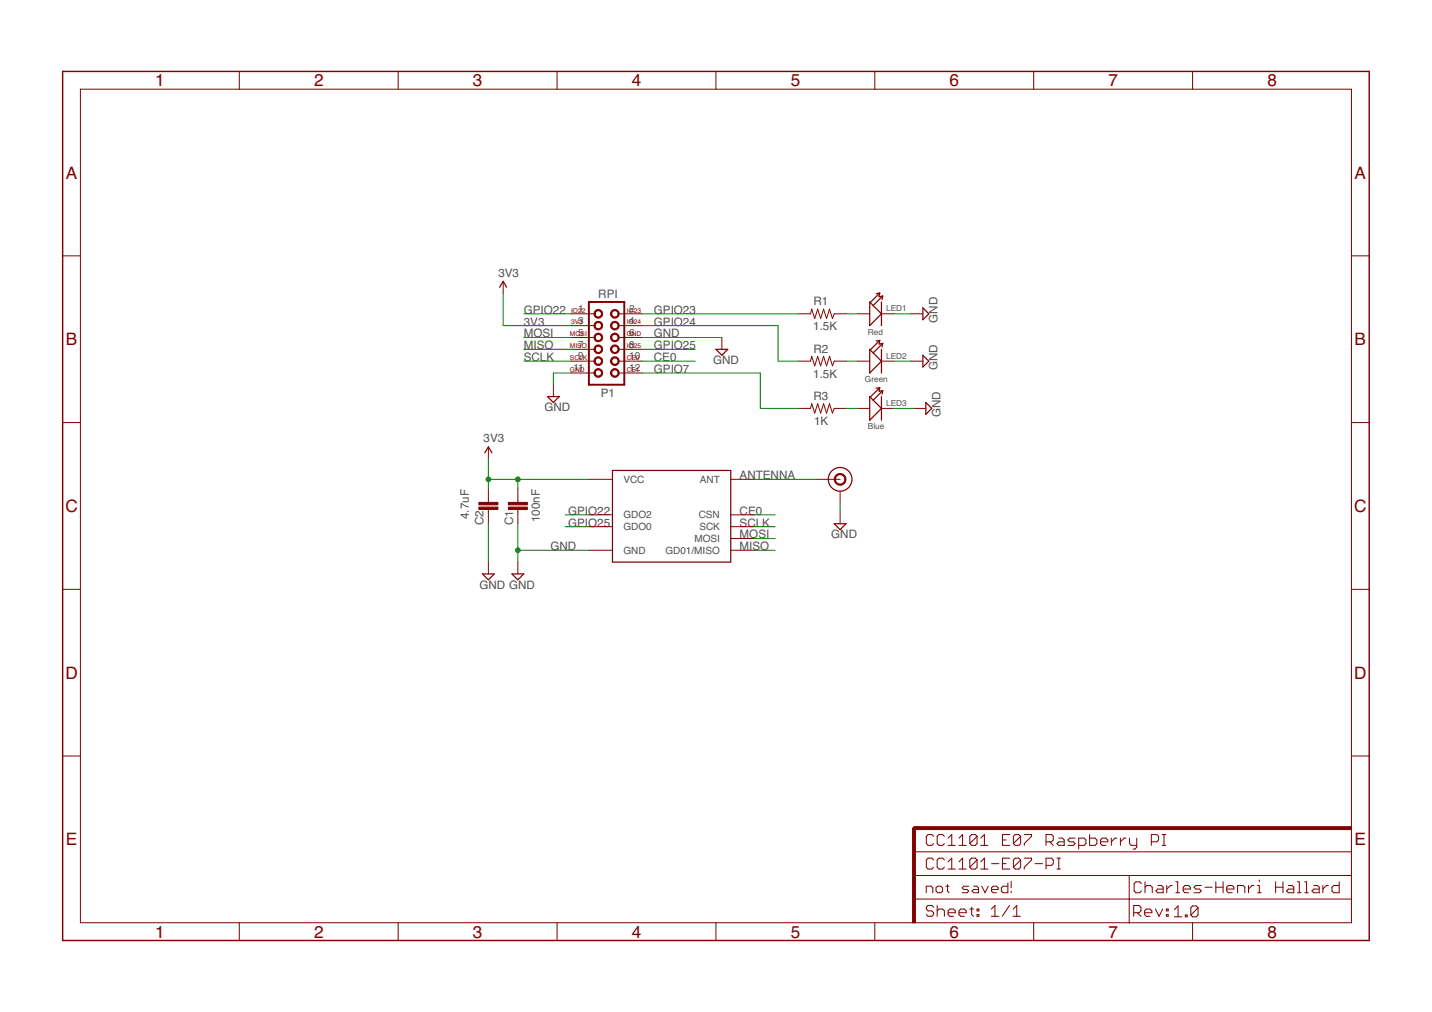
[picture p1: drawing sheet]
<?xml version="1.0" encoding="utf-8"?>
<!DOCTYPE eagle SYSTEM "eagle.dtd">
<!--
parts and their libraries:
SparkFun-Aesthetics: Licensing: Creative Commons ShareAlike 4.0 International - https://creativecommons.org/licenses/by-sa/4.0
-->
<eagle version="7.7.0">
<drawing>
<settings>
<setting alwaysvectorfont="no"/>
<setting verticaltext="up"/>
</settings>
<grid distance="0.1" unitdist="inch" unit="inch" style="lines" multiple="1" display="no" altdistance="0.01" altunitdist="inch" altunit="inch"/>
<schematic xreflabel="%F%N/%S.%C%R" xrefpart="/%S.%C%R">
<libraries>
<library name="_c2h">
<symbols>
<symbol name="RASPBERRY_PI_2X6_BOTTOM">
<wire x1="3.81" y1="-7.62" x2="-3.81" y2="-7.62" width="0.4064" layer="94"/>
<wire x1="-3.81" y1="10.16" x2="-3.81" y2="-7.62" width="0.4064" layer="94"/>
<wire x1="-3.81" y1="10.16" x2="3.81" y2="10.16" width="0.4064" layer="94"/>
<text x="-1.27" y="-10.16" size="1.778" layer="96">P1</text>
<text x="-1.778" y="10.922" size="1.778" layer="95">RPI</text>
<pin name="17" x="-7.62" y="5.08" visible="pad" length="middle" direction="pwr" swaplevel="1"/>
<pin name="19" x="-7.62" y="2.54" visible="pad" length="middle" swaplevel="1"/>
<pin name="26" x="7.62" y="-5.08" visible="pad" length="middle" swaplevel="1" rot="R180"/>
<pin name="24" x="7.62" y="-2.54" visible="pad" length="middle" swaplevel="1" rot="R180"/>
<text x="4.318" y="-4.826" size="1.016" layer="94">CE1</text>
<text x="4.318" y="0.254" size="1.016" layer="94">IO25</text>
<text x="-7.62" y="5.334" size="1.016" layer="94">3V3</text>
<wire x1="3.81" y1="-7.62" x2="3.81" y2="10.16" width="0.4064" layer="94"/>
<pin name="22" x="7.62" y="0" visible="pad" length="middle" swaplevel="1" rot="R180"/>
<pin name="20" x="7.62" y="2.54" visible="pad" length="middle" direction="pas" swaplevel="1" rot="R180"/>
<pin name="18" x="7.62" y="5.08" visible="pad" length="middle" swaplevel="1" rot="R180"/>
<text x="-7.874" y="-2.286" size="1.016" layer="94">SCLK</text>
<text x="4.318" y="5.334" size="1.016" layer="94">IO24</text>
<text x="-7.874" y="0.254" size="1.016" layer="94">MISO</text>
<circle x="1.778" y="5.08" radius="0.803215625" width="0.254" layer="94"/>
<circle x="1.778" y="2.54" radius="0.803215625" width="0.254" layer="94"/>
<circle x="1.778" y="0" radius="0.803215625" width="0.254" layer="94"/>
<circle x="1.778" y="-2.54" radius="0.803215625" width="0.254" layer="94"/>
<circle x="1.778" y="-5.08" radius="0.803215625" width="0.254" layer="94"/>
<circle x="-1.778" y="2.54" radius="0.803215625" width="0.254" layer="94"/>
<circle x="-1.778" y="5.08" radius="0.803215625" width="0.254" layer="94"/>
<pin name="21" x="-7.62" y="0" visible="pad" length="middle" swaplevel="1"/>
<pin name="23" x="-7.62" y="-2.54" visible="pad" length="middle" swaplevel="1"/>
<pin name="25" x="-7.62" y="-5.08" visible="pad" length="middle" direction="pas" swaplevel="1"/>
<circle x="-1.778" y="-5.08" radius="0.803215625" width="0.254" layer="94"/>
<circle x="-1.778" y="-2.54" radius="0.803215625" width="0.254" layer="94"/>
<circle x="-1.778" y="0" radius="0.803215625" width="0.254" layer="94"/>
<text x="-7.874" y="2.794" size="1.016" layer="94">MOSI</text>
<text x="4.318" y="-2.286" size="1.016" layer="94">CE0</text>
<text x="4.318" y="2.794" size="1.016" layer="94">GND</text>
<text x="-7.874" y="-4.826" size="1.016" layer="94">GND</text>
<pin name="15" x="-7.62" y="7.62" visible="pad" length="middle" swaplevel="1"/>
<circle x="-1.778" y="7.62" radius="0.803215625" width="0.254" layer="94"/>
<circle x="1.778" y="7.62" radius="0.803215625" width="0.254" layer="94"/>
<pin name="16" x="7.62" y="7.62" visible="pad" length="middle" swaplevel="1" rot="R180"/>
<text x="-7.62" y="7.874" size="1.016" layer="94">IO22</text>
<text x="4.318" y="7.874" size="1.016" layer="94">IO23</text>
</symbol>
<symbol name="3V3">
<wire x1="0.762" y1="1.27" x2="0" y2="2.54" width="0.254" layer="94"/>
<wire x1="0" y1="2.54" x2="-0.762" y2="1.27" width="0.254" layer="94"/>
<text x="-1.016" y="3.556" size="1.778" layer="96">&gt;VALUE</text>
<pin name="3V3" x="0" y="0" visible="off" length="short" direction="sup" rot="R90"/>
</symbol>
<symbol name="CAP">
<rectangle x1="-2.032" y1="0.508" x2="2.032" y2="1.016" layer="94"/>
<rectangle x1="-2.032" y1="1.524" x2="2.032" y2="2.032" layer="94"/>
<wire x1="0" y1="2.54" x2="0" y2="2.032" width="0.1524" layer="94"/>
<wire x1="0" y1="0" x2="0" y2="0.508" width="0.1524" layer="94"/>
<pin name="1" x="0" y="5.08" visible="off" length="short" direction="pas" swaplevel="1" rot="R270"/>
<pin name="2" x="0" y="-2.54" visible="off" length="short" direction="pas" swaplevel="1" rot="R90"/>
<text x="1.524" y="2.921" size="1.778" layer="95">&gt;NAME</text>
<text x="1.524" y="-2.159" size="1.778" layer="96">&gt;VALUE</text>
</symbol>
<symbol name="RESISTOR">
<wire x1="-2.54" y1="0" x2="-2.159" y2="1.016" width="0.1524" layer="94"/>
<wire x1="-2.159" y1="1.016" x2="-1.524" y2="-1.016" width="0.1524" layer="94"/>
<wire x1="-1.524" y1="-1.016" x2="-0.889" y2="1.016" width="0.1524" layer="94"/>
<wire x1="-0.889" y1="1.016" x2="-0.254" y2="-1.016" width="0.1524" layer="94"/>
<wire x1="-0.254" y1="-1.016" x2="0.381" y2="1.016" width="0.1524" layer="94"/>
<wire x1="0.381" y1="1.016" x2="1.016" y2="-1.016" width="0.1524" layer="94"/>
<wire x1="1.016" y1="-1.016" x2="1.651" y2="1.016" width="0.1524" layer="94"/>
<wire x1="1.651" y1="1.016" x2="2.286" y2="-1.016" width="0.1524" layer="94"/>
<wire x1="2.286" y1="-1.016" x2="2.54" y2="0" width="0.1524" layer="94"/>
<pin name="1" x="-5.08" y="0" visible="off" length="short" direction="pas" swaplevel="1"/>
<pin name="2" x="5.08" y="0" visible="off" length="short" direction="pas" swaplevel="1" rot="R180"/>
<text x="-3.81" y="1.4986" size="1.778" layer="95">&gt;NAME</text>
<text x="-3.81" y="-3.302" size="1.778" layer="96">&gt;VALUE</text>
</symbol>
<symbol name="ANTENNA">
<circle x="0" y="0" radius="1.1359" width="0.254" layer="94"/>
<circle x="0" y="0" radius="2.54" width="0.254" layer="94"/>
<pin name="GND" x="0" y="-5.08" visible="off" length="short" rot="R90"/>
<pin name="ANT" x="-5.08" y="0" visible="off" length="middle"/>
</symbol>
</symbols>
<devicesets>
<deviceset name="RASPBERRY_PI_2X6_BOTTOM">
<gates>
<gate name="G$1" symbol="RASPBERRY_PI_2X6_BOTTOM" x="0" y="0"/>
</gates>
<devices>
<device name="LOCK" package="2X06_LOCK">
<connects>
<connect gate="G$1" pin="15" pad="1"/>
<connect gate="G$1" pin="16" pad="2"/>
<connect gate="G$1" pin="17" pad="3"/>
<connect gate="G$1" pin="18" pad="4"/>
<connect gate="G$1" pin="19" pad="5"/>
<connect gate="G$1" pin="20" pad="6"/>
<connect gate="G$1" pin="21" pad="7"/>
<connect gate="G$1" pin="22" pad="8"/>
<connect gate="G$1" pin="23" pad="9"/>
<connect gate="G$1" pin="24" pad="10"/>
<connect gate="G$1" pin="25" pad="11"/>
<connect gate="G$1" pin="26" pad="12"/>
</connects>
<technologies>
<technology name=""/>
</technologies>
</device>
<device name="" package="2X06">
<connects>
<connect gate="G$1" pin="15" pad="1"/>
<connect gate="G$1" pin="16" pad="2"/>
<connect gate="G$1" pin="17" pad="3"/>
<connect gate="G$1" pin="18" pad="4"/>
<connect gate="G$1" pin="19" pad="5"/>
<connect gate="G$1" pin="20" pad="6"/>
<connect gate="G$1" pin="21" pad="7"/>
<connect gate="G$1" pin="22" pad="8"/>
<connect gate="G$1" pin="23" pad="9"/>
<connect gate="G$1" pin="24" pad="10"/>
<connect gate="G$1" pin="25" pad="11"/>
<connect gate="G$1" pin="26" pad="12"/>
</connects>
<technologies>
<technology name=""/>
</technologies>
</device>
</devices>
</deviceset>
<deviceset name="3V3" prefix="P+">
<gates>
<gate name="3V3" symbol="3V3" x="0" y="0"/>
</gates>
<devices>
<device name="">
<technologies>
<technology name=""/>
</technologies>
</device>
</devices>
</deviceset>
<deviceset name="CAP" prefix="C" uservalue="yes">
<gates>
<gate name="G$1" symbol="CAP" x="0" y="0"/>
</gates>
<devices>
<device name="0402-CAP" package="0402-CAP">
<connects>
<connect gate="G$1" pin="1" pad="1"/>
<connect gate="G$1" pin="2" pad="2"/>
</connects>
<technologies>
<technology name=""/>
</technologies>
</device>
<device name="0603-CAP" package="0603-CAP">
<connects>
<connect gate="G$1" pin="1" pad="1"/>
<connect gate="G$1" pin="2" pad="2"/>
</connects>
<technologies>
<technology name=""/>
</technologies>
</device>
<device name="0805" package="0805">
<connects>
<connect gate="G$1" pin="1" pad="1"/>
<connect gate="G$1" pin="2" pad="2"/>
</connects>
<technologies>
<technology name=""/>
</technologies>
</device>
<device name="0805-CAP" package="0805-CAP">
<connects>
<connect gate="G$1" pin="1" pad="1"/>
<connect gate="G$1" pin="2" pad="2"/>
</connects>
<technologies>
<technology name=""/>
</technologies>
</device>
<device name="0805-CAP-LARGEPADS" package="0805-CAP-LARGEPADS">
<connects>
<connect gate="G$1" pin="1" pad="1"/>
<connect gate="G$1" pin="2" pad="2"/>
</connects>
<technologies>
<technology name=""/>
</technologies>
</device>
<device name="1206" package="1206">
<connects>
<connect gate="G$1" pin="1" pad="1"/>
<connect gate="G$1" pin="2" pad="2"/>
</connects>
<technologies>
<technology name=""/>
</technologies>
</device>
<device name="1210" package="1210">
<connects>
<connect gate="G$1" pin="1" pad="1"/>
<connect gate="G$1" pin="2" pad="2"/>
</connects>
<technologies>
<technology name=""/>
</technologies>
</device>
<device name="ASMD" package="CTZ3">
<connects>
<connect gate="G$1" pin="1" pad="+"/>
<connect gate="G$1" pin="2" pad="-"/>
</connects>
<technologies>
<technology name=""/>
</technologies>
</device>
<device name="KIT" package="CAP-PTH-SMALL-KIT">
<connects>
<connect gate="G$1" pin="1" pad="1"/>
<connect gate="G$1" pin="2" pad="2"/>
</connects>
<technologies>
<technology name=""/>
</technologies>
</device>
<device name="PTH" package="CAP-PTH-SMALL">
<connects>
<connect gate="G$1" pin="1" pad="1"/>
<connect gate="G$1" pin="2" pad="2"/>
</connects>
<technologies>
<technology name=""/>
</technologies>
</device>
<device name="PTH1" package="CAP-PTH-5MM">
<connects>
<connect gate="G$1" pin="1" pad="1"/>
<connect gate="G$1" pin="2" pad="2"/>
</connects>
<technologies>
<technology name=""/>
</technologies>
</device>
<device name="PTH2" package="CAP-PTH-SMALL2">
<connects>
<connect gate="G$1" pin="1" pad="1"/>
<connect gate="G$1" pin="2" pad="2"/>
</connects>
<technologies>
<technology name=""/>
</technologies>
</device>
<device name="PTH3" package="CAP-PTH-LARGE">
<connects>
<connect gate="G$1" pin="1" pad="1"/>
<connect gate="G$1" pin="2" pad="2"/>
</connects>
<technologies>
<technology name=""/>
</technologies>
</device>
<device name="SMD" package="GRM43D">
<connects>
<connect gate="G$1" pin="1" pad="A"/>
<connect gate="G$1" pin="2" pad="C"/>
</connects>
<technologies>
<technology name=""/>
</technologies>
</device>
<device name="_" package="AXIAL-5MM">
<connects>
<connect gate="G$1" pin="1" pad="P$1"/>
<connect gate="G$1" pin="2" pad="P$2"/>
</connects>
<technologies>
<technology name=""/>
</technologies>
</device>
<device name="'1206-CAP'" package="1206-CAP">
<connects>
<connect gate="G$1" pin="1" pad="1"/>
<connect gate="G$1" pin="2" pad="2"/>
</connects>
<technologies>
<technology name=""/>
</technologies>
</device>
</devices>
</deviceset>
<deviceset name="RESISTOR" prefix="R" uservalue="yes">
<gates>
<gate name="G$1" symbol="RESISTOR" x="0" y="0"/>
</gates>
<devices>
<device name="1/4W" package="AXIAL-1/4W">
<connects>
<connect gate="G$1" pin="1" pad="P$1"/>
<connect gate="G$1" pin="2" pad="P$2"/>
</connects>
<technologies>
<technology name=""/>
</technologies>
</device>
<device name="0402-RES" package="0402-RES">
<connects>
<connect gate="G$1" pin="1" pad="1"/>
<connect gate="G$1" pin="2" pad="2"/>
</connects>
<technologies>
<technology name=""/>
</technologies>
</device>
<device name="0603-RES" package="0603-RES">
<connects>
<connect gate="G$1" pin="1" pad="1"/>
<connect gate="G$1" pin="2" pad="2"/>
</connects>
<technologies>
<technology name=""/>
</technologies>
</device>
<device name="0805" package="0805">
<connects>
<connect gate="G$1" pin="1" pad="1"/>
<connect gate="G$1" pin="2" pad="2"/>
</connects>
<technologies>
<technology name=""/>
</technologies>
</device>
<device name="0805-RES" package="0805-RES">
<connects>
<connect gate="G$1" pin="1" pad="1"/>
<connect gate="G$1" pin="2" pad="2"/>
</connects>
<technologies>
<technology name=""/>
</technologies>
</device>
<device name="1206" package="1206">
<connects>
<connect gate="G$1" pin="1" pad="1"/>
<connect gate="G$1" pin="2" pad="2"/>
</connects>
<technologies>
<technology name=""/>
</technologies>
</device>
<device name="2010" package="R2010">
<connects>
<connect gate="G$1" pin="1" pad="1"/>
<connect gate="G$1" pin="2" pad="2"/>
</connects>
<technologies>
<technology name=""/>
</technologies>
</device>
<device name="2512" package="R2512">
<connects>
<connect gate="G$1" pin="1" pad="1"/>
<connect gate="G$1" pin="2" pad="2"/>
</connects>
<technologies>
<technology name=""/>
</technologies>
</device>
<device name="AXIAL-0.3" package="AXIAL-0.3">
<connects>
<connect gate="G$1" pin="1" pad="P$1"/>
<connect gate="G$1" pin="2" pad="P$2"/>
</connects>
<technologies>
<technology name=""/>
</technologies>
</device>
<device name="KIT" package="AXIAL-0.3-KIT">
<connects>
<connect gate="G$1" pin="1" pad="P$1"/>
<connect gate="G$1" pin="2" pad="P$2"/>
</connects>
<technologies>
<technology name=""/>
</technologies>
</device>
<device name="PTH-1/2W" package="AXIAL-0.5">
<connects>
<connect gate="G$1" pin="1" pad="P$1"/>
<connect gate="G$1" pin="2" pad="P$2"/>
</connects>
<technologies>
<technology name=""/>
</technologies>
</device>
<device name="PTH-1/4W" package="AXIAL-0.4">
<connects>
<connect gate="G$1" pin="1" pad="P$1"/>
<connect gate="G$1" pin="2" pad="P$2"/>
</connects>
<technologies>
<technology name=""/>
</technologies>
</device>
<device name="PTH-1/6W" package="1/6W-RES">
<connects>
<connect gate="G$1" pin="1" pad="1"/>
<connect gate="G$1" pin="2" pad="2"/>
</connects>
<technologies>
<technology name=""/>
</technologies>
</device>
<device name="PTH-1W" package="AXIAL-0.6">
<connects>
<connect gate="G$1" pin="1" pad="P$1"/>
<connect gate="G$1" pin="2" pad="P$2"/>
</connects>
<technologies>
<technology name=""/>
</technologies>
</device>
<device name="PTH-2W" package="AXIAL-0.8">
<connects>
<connect gate="G$1" pin="1" pad="P$1"/>
<connect gate="G$1" pin="2" pad="P$2"/>
</connects>
<technologies>
<technology name=""/>
</technologies>
</device>
<device name="UPRIGHT" package="RES_UPRIGHT">
<connects>
<connect gate="G$1" pin="1" pad="1"/>
<connect gate="G$1" pin="2" pad="2"/>
</connects>
<technologies>
<technology name=""/>
</technologies>
</device>
<device name="'1206-RES''" package="1206-RES">
<connects>
<connect gate="G$1" pin="1" pad="1"/>
<connect gate="G$1" pin="2" pad="2"/>
</connects>
<technologies>
<technology name=""/>
</technologies>
</device>
</devices>
</deviceset>
<deviceset name="ANTENNA" prefix="J$">
<gates>
<gate name="1" symbol="ANTENNA" x="-2.54" y="7.62"/>
</gates>
<devices>
<device name="EDGE" package="SMA-EDGE">
<connects>
<connect gate="1" pin="ANT" pad="GND@0 SIG"/>
<connect gate="1" pin="GND" pad="GND@1 GND@2 GND@3"/>
</connects>
<technologies>
<technology name=""/>
</technologies>
</device>
<device name="OK" package="SMA_UFL_PAD">
<connects>
<connect gate="1" pin="ANT" pad="ANT1 ANT2"/>
<connect gate="1" pin="GND" pad="GND1 GND2 GND3 GND4"/>
</connects>
<technologies>
<technology name=""/>
</technologies>
</device>
<device name="SMALL" package="SMA_UFL_PAD_SMALL">
<connects>
<connect gate="1" pin="ANT" pad="ANT1 ANT2"/>
<connect gate="1" pin="GND" pad="GND1 GND2 GND3 GND4"/>
</connects>
<technologies>
<technology name=""/>
</technologies>
</device>
<device name="TINY" package="SMA_UFL_PAD_TINY">
<connects>
<connect gate="1" pin="ANT" pad="ANT0 ANT1 ANT2"/>
<connect gate="1" pin="GND" pad="GND1 GND2 GND3 GND4 GND5 GND6"/>
</connects>
<technologies>
<technology name=""/>
</technologies>
</device>
<device name="SMA" package="SMA_PAD">
<connects>
<connect gate="1" pin="ANT" pad="ANT0 ANT1 ANT2"/>
<connect gate="1" pin="GND" pad="GND3 GND4 GND5 GND6"/>
</connects>
<technologies>
<technology name=""/>
</technologies>
</device>
<device name="MINI" package="SMA_PAD_MINI">
<connects>
<connect gate="1" pin="ANT" pad="ANT1"/>
<connect gate="1" pin="GND" pad="GND3 GND4 GND5 GND6"/>
</connects>
<technologies>
<technology name=""/>
</technologies>
</device>
</devices>
</deviceset>
</devicesets>
</library>
<library name="supply2">
<symbols>
<symbol name="GND">
<wire x1="-1.27" y1="0" x2="1.27" y2="0" width="0.254" layer="94"/>
<wire x1="1.27" y1="0" x2="0" y2="-1.27" width="0.254" layer="94"/>
<wire x1="0" y1="-1.27" x2="-1.27" y2="0" width="0.254" layer="94"/>
<text x="-1.905" y="-3.175" size="1.778" layer="96">&gt;VALUE</text>
<pin name="GND" x="0" y="2.54" visible="off" length="short" direction="sup" rot="R270"/>
</symbol>
</symbols>
<devicesets>
<deviceset name="GND" prefix="SUPPLY">
<gates>
<gate name="GND" symbol="GND" x="0" y="0"/>
</gates>
<devices>
<device name="">
<technologies>
<technology name=""/>
</technologies>
</device>
</devices>
</deviceset>
</devicesets>
</library>
<library name="SparkFun-Aesthetics">
<symbols>
<symbol name="FR-A4L">
<rectangle x1="178.7652" y1="0" x2="179.3748" y2="20.32" layer="94"/>
<rectangle x1="225.7552" y1="-26.67" x2="226.3648" y2="67.31" layer="94" rot="R90"/>
<wire x1="225.29" y1="-0.1" x2="225.29" y2="5.08" width="0.1016" layer="94"/>
<wire x1="225.29" y1="5.08" x2="273.05" y2="5.08" width="0.1016" layer="94"/>
<wire x1="225.29" y1="5.08" x2="179.07" y2="5.08" width="0.1016" layer="94"/>
<wire x1="179.07" y1="10.16" x2="225.29" y2="10.16" width="0.1016" layer="94"/>
<wire x1="225.29" y1="10.16" x2="273.05" y2="10.16" width="0.1016" layer="94"/>
<wire x1="179.07" y1="15.24" x2="273.05" y2="15.24" width="0.1016" layer="94"/>
<wire x1="225.29" y1="5.08" x2="225.29" y2="10.16" width="0.1016" layer="94"/>
<wire x1="179.07" y1="19.05" x2="179.07" y2="20.32" width="0.6096" layer="94"/>
<wire x1="179.07" y1="20.32" x2="180.34" y2="20.32" width="0.6096" layer="94"/>
<text x="181.61" y="11.43" size="2.54" layer="94" font="vector">&gt;DRAWING_NAME</text>
<text x="181.61" y="6.35" size="2.286" layer="94" font="vector">&gt;LAST_DATE_TIME</text>
<text x="195.58" y="1.27" size="2.54" layer="94" font="vector">&gt;SHEET</text>
<text x="181.61" y="1.27" size="2.54" layer="94" font="vector">Sheet:</text>
<text x="181.61" y="16.51" size="2.54" layer="94" font="vector">&gt;CNAME</text>
<text x="226.16" y="1.27" size="2.54" layer="94" font="vector">Rev:</text>
<text x="226.26" y="6.35" size="2.54" layer="94" font="vector">&gt;DESIGNER</text>
<text x="234.92" y="1.17" size="2.54" layer="94" font="vector">&gt;CREVISION</text>
<frame x1="-3.81" y1="-3.81" x2="276.86" y2="182.88" columns="8" rows="5" layer="94"/>
</symbol>
</symbols>
<devicesets>
<deviceset name="FRAME-A4L" prefix="FRAME">
<gates>
<gate name="G$1" symbol="FR-A4L" x="0" y="0"/>
</gates>
<devices>
<device name="">
<technologies>
<technology name=""/>
</technologies>
</device>
</devices>
</deviceset>
</devicesets>
</library>
<library name="E07-400M10S">
<symbols>
<symbol name="E07-900M10S">
<wire x1="-12.7" y1="-10.16" x2="-12.7" y2="9.525" width="0.254" layer="94"/>
<wire x1="-12.7" y1="9.525" x2="12.7" y2="9.525" width="0.254" layer="94"/>
<wire x1="12.7" y1="9.525" x2="12.7" y2="-10.16" width="0.254" layer="94"/>
<wire x1="12.7" y1="-10.16" x2="-12.7" y2="-10.16" width="0.254" layer="94"/>
<pin name="GND" x="-17.78" y="-7.62" visible="pin" length="middle"/>
<pin name="VCC" x="-17.78" y="7.62" visible="pin" length="middle"/>
<pin name="GDO0" x="-17.78" y="-2.54" visible="pin" length="middle"/>
<pin name="GDO2" x="-17.78" y="0" visible="pin" length="middle"/>
<pin name="GD01/MISO" x="17.78" y="-7.62" visible="pin" length="middle" rot="R180"/>
<pin name="MOSI" x="17.78" y="-5.08" visible="pin" length="middle" rot="R180"/>
<pin name="SCK" x="17.78" y="-2.54" visible="pin" length="middle" rot="R180"/>
<pin name="CSN" x="17.78" y="0" visible="pin" length="middle" rot="R180"/>
<pin name="ANT" x="17.78" y="7.62" visible="pin" length="middle" rot="R180"/>
</symbol>
</symbols>
<devicesets>
<deviceset name="E07-900M10S">
<gates>
<gate name="G$1" symbol="E07-900M10S" x="0" y="0"/>
</gates>
<devices>
<device name="" package="E07-900M10S">
<connects>
<connect gate="G$1" pin="ANT" pad="21"/>
<connect gate="G$1" pin="CSN" pad="19"/>
<connect gate="G$1" pin="GD01/MISO" pad="16"/>
<connect gate="G$1" pin="GDO0" pad="15"/>
<connect gate="G$1" pin="GDO2" pad="14"/>
<connect gate="G$1" pin="GND" pad="1 2 3 4 5 11 12 20 22"/>
<connect gate="G$1" pin="MOSI" pad="17"/>
<connect gate="G$1" pin="SCK" pad="18"/>
<connect gate="G$1" pin="VCC" pad="9"/>
</connects>
<technologies>
<technology name=""/>
</technologies>
</device>
</devices>
</deviceset>
</devicesets>
</library>
<library name="OPL_Optoelectronics">
<symbols>
<symbol name="LED-1">
<wire x1="-1.27" y1="-2.54" x2="-1.27" y2="2.54" width="0.254" layer="94"/>
<wire x1="-1.27" y1="2.54" x2="-1.143" y2="2.413" width="0.254" layer="94"/>
<wire x1="-1.143" y1="2.413" x2="-0.508" y2="1.778" width="0.254" layer="94"/>
<wire x1="-0.508" y1="1.778" x2="1.27" y2="0" width="0.254" layer="94"/>
<wire x1="1.27" y1="0" x2="-1.27" y2="-2.54" width="0.254" layer="94"/>
<wire x1="1.27" y1="2.54" x2="1.27" y2="-2.54" width="0.254" layer="94"/>
<wire x1="-1.143" y1="2.413" x2="0.889" y2="4.445" width="0.254" layer="94"/>
<wire x1="0.889" y1="4.445" x2="0.127" y2="4.318" width="0.254" layer="94"/>
<wire x1="0.889" y1="4.445" x2="0.762" y2="3.683" width="0.254" layer="94"/>
<wire x1="-0.508" y1="1.778" x2="1.524" y2="3.81" width="0.254" layer="94"/>
<wire x1="1.524" y1="3.81" x2="0.762" y2="3.683" width="0.254" layer="94"/>
<wire x1="1.524" y1="3.81" x2="1.397" y2="3.048" width="0.254" layer="94"/>
<text x="-7.62" y="1.27" size="1.27" layer="95" ratio="10">&gt;NAME</text>
<text x="-5.08" y="-5.08" size="1.27" layer="96" ratio="10">&gt;VALUE</text>
<pin name="+" x="-3.81" y="0" visible="off" length="short" direction="pas"/>
<pin name="-" x="3.81" y="0" visible="off" length="short" direction="pas" rot="R180"/>
</symbol>
</symbols>
<devicesets>
<deviceset name="SMD-LED-CLEAR-BLUE(0402)" prefix="D" uservalue="yes">
<gates>
<gate name="G$1" symbol="LED-1" x="0" y="0"/>
</gates>
<devices>
<device name="" package="LED-0402">
<connects>
<connect gate="G$1" pin="+" pad="+"/>
<connect gate="G$1" pin="-" pad="-"/>
</connects>
<technologies>
<technology name="">
<attribute name="MPN" value="BL-HB337A-AV-TRB" constant="no"/>
<attribute name="VALUE" value="BLUE-0402" constant="no"/>
</technology>
</technologies>
</device>
</devices>
</deviceset>
</devicesets>
</library>
</libraries>
<attributes>
</attributes>
<variantdefs>
</variantdefs>
<classes>
<class number="0" name="default" width="0" drill="0">
</class>
</classes>
<parts>
<part name="SUPPLY2" library="supply2" deviceset="GND" device=""/>
<part name="SUPPLY3" library="supply2" deviceset="GND" device=""/>
<part name="P+1" library="_c2h" deviceset="3V3" device=""/>
<part name="SUPPLY4" library="supply2" deviceset="GND" device=""/>
<part name="C1" library="_c2h" deviceset="CAP" device="0402-CAP" value="100nF"/>
<part name="P+3" library="_c2h" deviceset="3V3" device=""/>
<part name="SUPPLY5" library="supply2" deviceset="GND" device=""/>
<part name="R1" library="_c2h" deviceset="RESISTOR" device="0402-RES" value="1.5K"/>
<part name="SUPPLY6" library="supply2" deviceset="GND" device=""/>
<part name="R2" library="_c2h" deviceset="RESISTOR" device="0402-RES" value="1.5K"/>
<part name="SUPPLY7" library="supply2" deviceset="GND" device=""/>
<part name="NAME" library="SparkFun-Aesthetics" deviceset="FRAME-A4L" device="" value="Value">
<attribute name="CNAME" value="CC1101 E07 Raspberry PI"/>
<attribute name="CREVISION" value="1.0"/>
<attribute name="DESIGNER" value="Charles-Henri Hallard"/>
</part>
<part name="U1" library="E07-400M10S" deviceset="E07-900M10S" device="" value="E07-400M10S"/>
<part name="J1" library="_c2h" deviceset="RASPBERRY_PI_2X6_BOTTOM" device="" value="2X6_BOTTOM"/>
<part name="J$1" library="_c2h" deviceset="ANTENNA" device="SMA"/>
<part name="R3" library="_c2h" deviceset="RESISTOR" device="0402-RES" value="1K"/>
<part name="SUPPLY1" library="supply2" deviceset="GND" device=""/>
<part name="LED1" library="OPL_Optoelectronics" deviceset="SMD-LED-CLEAR-BLUE(0402)" device="" value="Red"/>
<part name="LED2" library="OPL_Optoelectronics" deviceset="SMD-LED-CLEAR-BLUE(0402)" device="" value="Green"/>
<part name="LED3" library="OPL_Optoelectronics" deviceset="SMD-LED-CLEAR-BLUE(0402)" device="" value="Blue"/>
<part name="C2" library="_c2h" deviceset="CAP" device="0402-CAP" value="4.7uF"/>
<part name="SUPPLY8" library="supply2" deviceset="GND" device=""/>
</parts>
<sheets>
<sheet>
<plain>
</plain>
<instances>
<instance part="SUPPLY2" gate="GND" x="113.665" y="104.14"/>
<instance part="SUPPLY3" gate="GND" x="77.47" y="93.98"/>
<instance part="P+1" gate="3V3" x="66.675" y="116.205"/>
<instance part="SUPPLY4" gate="GND" x="139.065" y="66.675"/>
<instance part="C1" gate="G$1" x="69.85" y="71.755" smashed="yes" rot="R180">
<attribute name="NAME" x="67.056" y="69.596" size="1.778" layer="95" rot="R270"/>
<attribute name="VALUE" x="72.771" y="74.041" size="1.778" layer="96" rot="R270"/>
</instance>
<instance part="P+3" gate="3V3" x="63.5" y="80.645"/>
<instance part="SUPPLY5" gate="GND" x="69.85" y="55.88"/>
<instance part="R1" gate="G$1" x="135.255" y="111.76" smashed="yes" rot="R180">
<attribute name="NAME" x="136.525" y="115.3414" size="1.778" layer="95" rot="R180"/>
<attribute name="VALUE" x="138.43" y="109.982" size="1.778" layer="96" rot="R180"/>
</instance>
<instance part="SUPPLY6" gate="GND" x="156.845" y="111.76" rot="R90"/>
<instance part="R2" gate="G$1" x="135.255" y="101.6" smashed="yes" rot="R180">
<attribute name="NAME" x="136.525" y="105.1814" size="1.778" layer="95" rot="R180"/>
<attribute name="VALUE" x="138.43" y="99.822" size="1.778" layer="96" rot="R180"/>
</instance>
<instance part="SUPPLY7" gate="GND" x="156.845" y="101.6" rot="R90"/>
<instance part="NAME" gate="G$1" x="-24.13" y="-19.05" smashed="yes">
<attribute name="DRAWING_NAME" x="157.48" y="-7.62" size="2.54" layer="94" font="vector"/>
<attribute name="LAST_DATE_TIME" x="157.48" y="-12.7" size="2.286" layer="94" font="vector"/>
<attribute name="SHEET" x="171.45" y="-17.78" size="2.54" layer="94" font="vector"/>
<attribute name="DESIGNER" x="202.13" y="-12.7" size="2.54" layer="94" font="vector"/>
<attribute name="CNAME" x="157.48" y="-2.54" size="2.54" layer="94" font="vector"/>
<attribute name="CREVISION" x="210.79" y="-17.88" size="2.54" layer="94" font="vector"/>
</instance>
<instance part="U1" gate="G$1" x="102.87" y="68.58"/>
<instance part="J1" gate="G$1" x="88.9" y="104.14"/>
<instance part="J$1" gate="1" x="139.065" y="76.2"/>
<instance part="R3" gate="G$1" x="135.255" y="91.44" smashed="yes" rot="R180">
<attribute name="NAME" x="136.525" y="95.0214" size="1.778" layer="95" rot="R180"/>
<attribute name="VALUE" x="136.525" y="89.662" size="1.778" layer="96" rot="R180"/>
</instance>
<instance part="SUPPLY1" gate="GND" x="157.48" y="91.44" rot="R90"/>
<instance part="LED1" gate="G$1" x="146.685" y="111.76" smashed="yes">
<attribute name="NAME" x="148.971" y="112.268" size="1.27" layer="95" ratio="10"/>
<attribute name="VALUE" x="145.034" y="107.315" size="1.27" layer="96" ratio="10"/>
</instance>
<instance part="LED2" gate="G$1" x="146.685" y="101.6" smashed="yes">
<attribute name="NAME" x="148.971" y="102.108" size="1.27" layer="95" ratio="10"/>
<attribute name="VALUE" x="144.399" y="97.155" size="1.27" layer="96" ratio="10"/>
</instance>
<instance part="LED3" gate="G$1" x="146.685" y="91.44" smashed="yes">
<attribute name="NAME" x="148.971" y="91.948" size="1.27" layer="95" ratio="10"/>
<attribute name="VALUE" x="145.034" y="86.995" size="1.27" layer="96" ratio="10"/>
</instance>
<instance part="C2" gate="G$1" x="63.5" y="71.755" smashed="yes" rot="R180">
<attribute name="NAME" x="60.706" y="69.596" size="1.778" layer="95" rot="R270"/>
<attribute name="VALUE" x="57.531" y="74.041" size="1.778" layer="96" rot="R270"/>
</instance>
<instance part="SUPPLY8" gate="GND" x="63.5" y="55.88"/>
</instances>
<busses>
</busses>
<nets>
<net name="GPIO24" class="0">
<segment>
<label x="99.06" y="109.22" size="1.778" layer="95"/>
<wire x1="96.52" y1="109.22" x2="125.73" y2="109.22" width="0.1524" layer="91"/>
<wire x1="125.73" y1="109.22" x2="125.73" y2="101.6" width="0.1524" layer="91"/>
<pinref part="R2" gate="G$1" pin="2"/>
<wire x1="125.73" y1="101.6" x2="130.175" y2="101.6" width="0.1524" layer="91"/>
<pinref part="J1" gate="G$1" pin="18"/>
</segment>
</net>
<net name="GPIO25" class="0">
<segment>
<wire x1="96.52" y1="104.14" x2="107.95" y2="104.14" width="0.1524" layer="91"/>
<label x="99.06" y="104.14" size="1.778" layer="95"/>
<pinref part="J1" gate="G$1" pin="22"/>
</segment>
<segment>
<wire x1="80.01" y1="66.04" x2="85.09" y2="66.04" width="0.1524" layer="91"/>
<pinref part="U1" gate="G$1" pin="GDO0"/>
<label x="80.645" y="66.04" size="1.778" layer="95"/>
</segment>
</net>
<net name="ANTENNA" class="0">
<segment>
<pinref part="J$1" gate="1" pin="ANT"/>
<wire x1="120.65" y1="76.2" x2="133.985" y2="76.2" width="0.1524" layer="91"/>
<pinref part="U1" gate="G$1" pin="ANT"/>
<label x="117.475" y="76.2" size="1.778" layer="95"/>
</segment>
</net>
<net name="MOSI" class="0">
<segment>
<wire x1="81.28" y1="106.68" x2="71.12" y2="106.68" width="0.1524" layer="91"/>
<label x="71.12" y="106.68" size="1.778" layer="95"/>
<pinref part="J1" gate="G$1" pin="19"/>
</segment>
<segment>
<wire x1="125.095" y1="63.5" x2="120.65" y2="63.5" width="0.1524" layer="91"/>
<pinref part="U1" gate="G$1" pin="MOSI"/>
<label x="117.475" y="63.5" size="1.778" layer="95"/>
</segment>
</net>
<net name="MISO" class="0">
<segment>
<wire x1="81.28" y1="104.14" x2="71.12" y2="104.14" width="0.1524" layer="91"/>
<label x="71.12" y="104.14" size="1.778" layer="95"/>
<pinref part="J1" gate="G$1" pin="21"/>
</segment>
<segment>
<wire x1="125.095" y1="60.96" x2="120.65" y2="60.96" width="0.1524" layer="91"/>
<pinref part="U1" gate="G$1" pin="GD01/MISO"/>
<label x="117.475" y="60.96" size="1.778" layer="95"/>
</segment>
</net>
<net name="SCLK" class="0">
<segment>
<wire x1="81.28" y1="101.6" x2="71.12" y2="101.6" width="0.1524" layer="91"/>
<label x="71.12" y="101.6" size="1.778" layer="95"/>
<pinref part="J1" gate="G$1" pin="23"/>
</segment>
<segment>
<wire x1="125.095" y1="66.04" x2="120.65" y2="66.04" width="0.1524" layer="91"/>
<pinref part="U1" gate="G$1" pin="SCK"/>
<label x="117.475" y="66.04" size="1.778" layer="95"/>
</segment>
</net>
<net name="GND" class="0">
<segment>
<wire x1="81.28" y1="99.06" x2="77.47" y2="99.06" width="0.1524" layer="91"/>
<wire x1="77.47" y1="99.06" x2="77.47" y2="96.52" width="0.1524" layer="91"/>
<pinref part="SUPPLY3" gate="GND" pin="GND"/>
<pinref part="J1" gate="G$1" pin="25"/>
</segment>
<segment>
<wire x1="96.52" y1="106.68" x2="113.665" y2="106.68" width="0.1524" layer="91"/>
<label x="99.06" y="106.68" size="1.778" layer="95"/>
<pinref part="SUPPLY2" gate="GND" pin="GND"/>
<pinref part="J1" gate="G$1" pin="20"/>
</segment>
<segment>
<pinref part="SUPPLY4" gate="GND" pin="GND"/>
<wire x1="139.065" y1="71.12" x2="139.065" y2="69.215" width="0.1524" layer="91"/>
<pinref part="J$1" gate="1" pin="GND"/>
</segment>
<segment>
<pinref part="C1" gate="G$1" pin="1"/>
<wire x1="69.85" y1="58.42" x2="69.85" y2="60.96" width="0.1524" layer="91"/>
<pinref part="SUPPLY5" gate="GND" pin="GND"/>
<wire x1="69.85" y1="60.96" x2="69.85" y2="66.675" width="0.1524" layer="91"/>
<wire x1="85.09" y1="60.96" x2="69.85" y2="60.96" width="0.1524" layer="91"/>
<pinref part="U1" gate="G$1" pin="GND"/>
<label x="76.835" y="60.96" size="1.778" layer="95"/>
<junction x="69.85" y="60.96"/>
</segment>
<segment>
<pinref part="SUPPLY6" gate="GND" pin="GND"/>
<wire x1="154.305" y1="111.76" x2="150.495" y2="111.76" width="0.1524" layer="91"/>
<pinref part="LED1" gate="G$1" pin="-"/>
</segment>
<segment>
<pinref part="SUPPLY7" gate="GND" pin="GND"/>
<wire x1="150.495" y1="101.6" x2="154.305" y2="101.6" width="0.1524" layer="91"/>
<pinref part="LED2" gate="G$1" pin="-"/>
</segment>
<segment>
<pinref part="SUPPLY1" gate="GND" pin="GND"/>
<wire x1="150.495" y1="91.44" x2="154.94" y2="91.44" width="0.1524" layer="91"/>
<pinref part="LED3" gate="G$1" pin="-"/>
</segment>
<segment>
<wire x1="63.5" y1="58.42" x2="63.5" y2="66.675" width="0.1524" layer="91"/>
<pinref part="SUPPLY8" gate="GND" pin="GND"/>
<pinref part="C2" gate="G$1" pin="1"/>
</segment>
</net>
<net name="3V3" class="0">
<segment>
<wire x1="81.28" y1="109.22" x2="66.675" y2="109.22" width="0.1524" layer="91"/>
<wire x1="66.675" y1="109.22" x2="66.675" y2="116.205" width="0.1524" layer="91"/>
<label x="71.12" y="109.22" size="1.778" layer="95"/>
<pinref part="P+1" gate="3V3" pin="3V3"/>
<pinref part="J1" gate="G$1" pin="17"/>
</segment>
<segment>
<wire x1="85.09" y1="76.2" x2="69.85" y2="76.2" width="0.1524" layer="91"/>
<pinref part="C1" gate="G$1" pin="2"/>
<wire x1="69.85" y1="76.2" x2="69.85" y2="74.295" width="0.1524" layer="91"/>
<wire x1="69.85" y1="76.2" x2="63.5" y2="76.2" width="0.1524" layer="91"/>
<wire x1="63.5" y1="76.2" x2="63.5" y2="80.645" width="0.1524" layer="91"/>
<junction x="69.85" y="76.2"/>
<pinref part="P+3" gate="3V3" pin="3V3"/>
<pinref part="C2" gate="G$1" pin="2"/>
<wire x1="63.5" y1="74.295" x2="63.5" y2="76.2" width="0.1524" layer="91"/>
<junction x="63.5" y="76.2"/>
<pinref part="U1" gate="G$1" pin="VCC"/>
</segment>
</net>
<net name="GPIO7" class="0">
<segment>
<wire x1="96.52" y1="99.06" x2="121.92" y2="99.06" width="0.1524" layer="91"/>
<label x="99.06" y="99.06" size="1.778" layer="95"/>
<pinref part="J1" gate="G$1" pin="26"/>
<wire x1="121.92" y1="99.06" x2="121.92" y2="91.44" width="0.1524" layer="91"/>
<pinref part="R3" gate="G$1" pin="2"/>
<wire x1="121.92" y1="91.44" x2="130.175" y2="91.44" width="0.1524" layer="91"/>
</segment>
</net>
<net name="GPIO23" class="0">
<segment>
<wire x1="96.52" y1="111.76" x2="130.175" y2="111.76" width="0.1524" layer="91"/>
<label x="99.06" y="111.76" size="1.778" layer="95"/>
<pinref part="R1" gate="G$1" pin="2"/>
<pinref part="J1" gate="G$1" pin="16"/>
</segment>
</net>
<net name="GPIO22" class="0">
<segment>
<wire x1="81.28" y1="111.76" x2="71.12" y2="111.76" width="0.1524" layer="91"/>
<label x="71.12" y="111.76" size="1.778" layer="95"/>
<pinref part="J1" gate="G$1" pin="15"/>
</segment>
<segment>
<wire x1="80.01" y1="68.58" x2="85.09" y2="68.58" width="0.1524" layer="91"/>
<pinref part="U1" gate="G$1" pin="GDO2"/>
<label x="80.645" y="68.58" size="1.778" layer="95"/>
</segment>
</net>
<net name="N$1" class="0">
<segment>
<pinref part="R1" gate="G$1" pin="1"/>
<wire x1="142.875" y1="111.76" x2="140.335" y2="111.76" width="0.1524" layer="91"/>
<pinref part="LED1" gate="G$1" pin="+"/>
</segment>
</net>
<net name="N$2" class="0">
<segment>
<wire x1="142.875" y1="101.6" x2="140.335" y2="101.6" width="0.1524" layer="91"/>
<pinref part="R2" gate="G$1" pin="1"/>
<pinref part="LED2" gate="G$1" pin="+"/>
</segment>
</net>
<net name="CE0" class="0">
<segment>
<wire x1="96.52" y1="101.6" x2="107.95" y2="101.6" width="0.1524" layer="91"/>
<label x="99.06" y="101.6" size="1.778" layer="95"/>
<pinref part="J1" gate="G$1" pin="24"/>
</segment>
<segment>
<wire x1="125.095" y1="68.58" x2="120.65" y2="68.58" width="0.1524" layer="91"/>
<pinref part="U1" gate="G$1" pin="CSN"/>
<label x="117.475" y="68.58" size="1.778" layer="95"/>
</segment>
</net>
<net name="N$3" class="0">
<segment>
<wire x1="142.875" y1="91.44" x2="140.335" y2="91.44" width="0.1524" layer="91"/>
<pinref part="R3" gate="G$1" pin="1"/>
<pinref part="LED3" gate="G$1" pin="+"/>
</segment>
</net>
</nets>
</sheet>
</sheets>
<errors>
<approved hash="104,1,81.28,109.22,J1,17,3V3,,,"/>
</errors>
</schematic>
</drawing>
</eagle>
